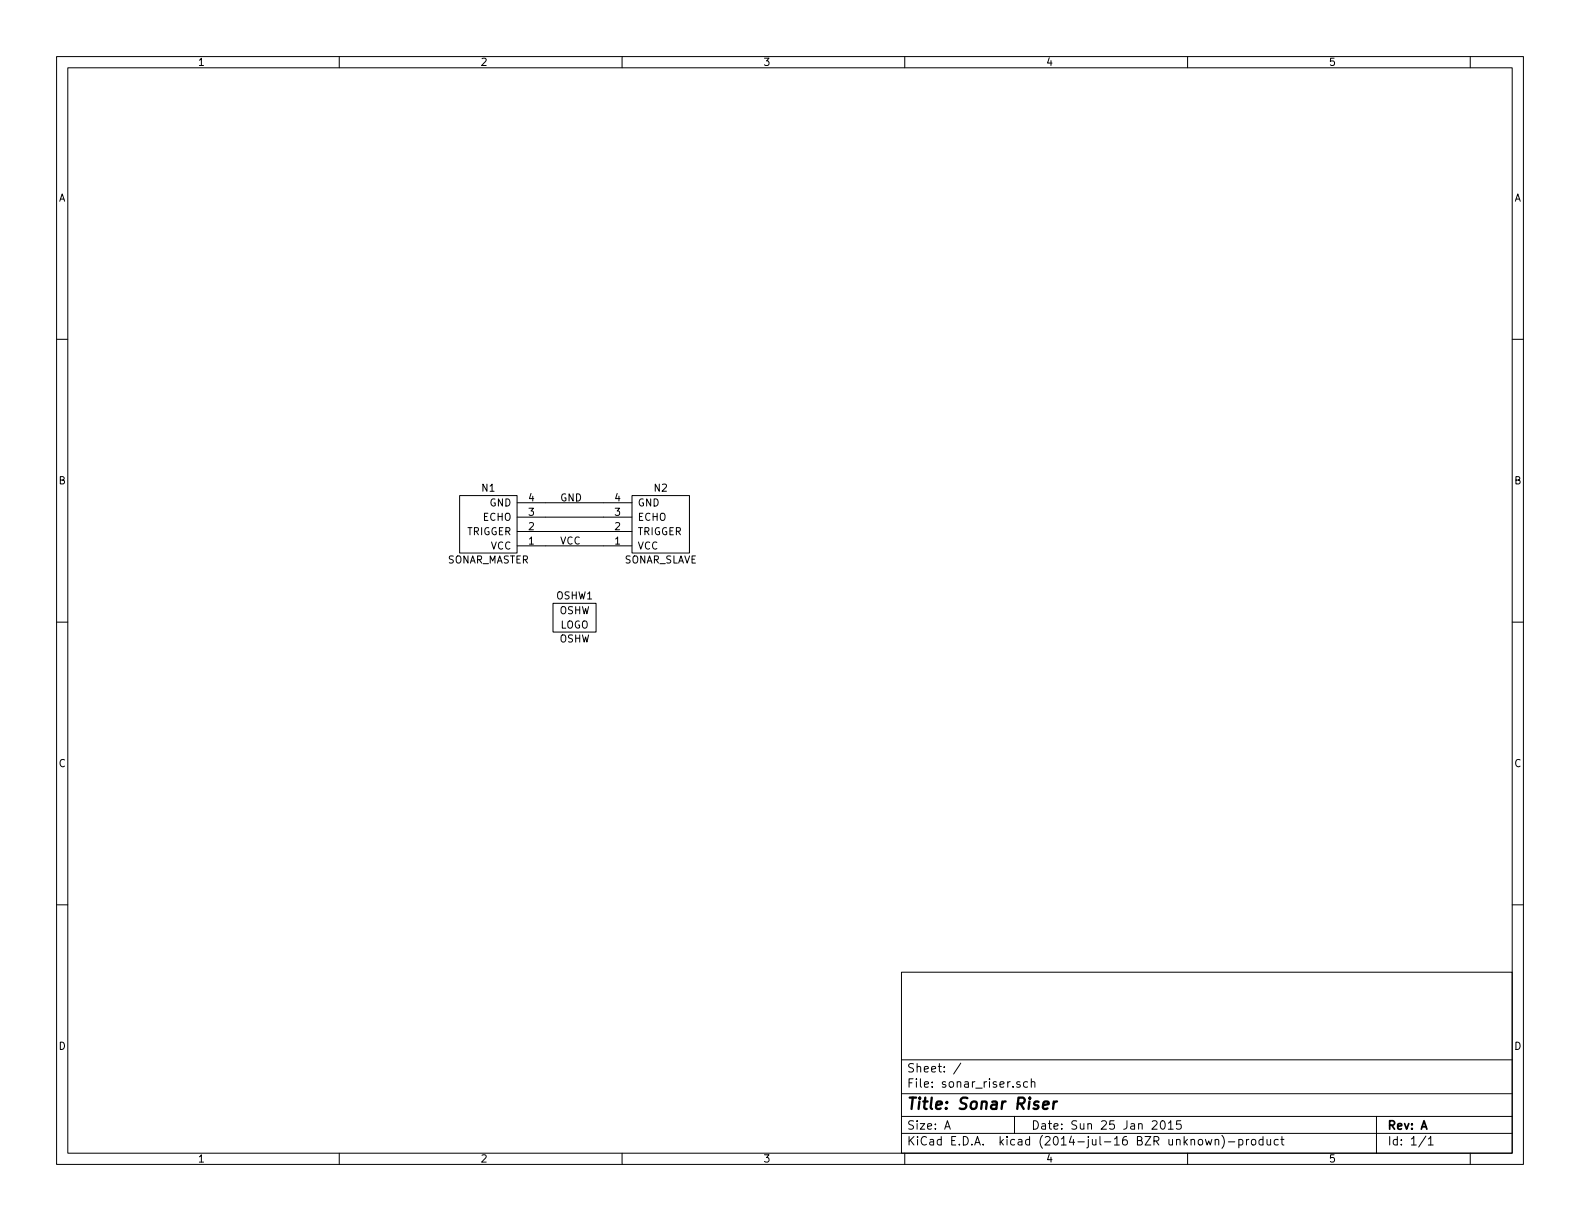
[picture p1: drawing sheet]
EESchema Schematic File Version 2
LIBS:sonar_riser
LIBS:power
LIBS:device
LIBS:transistors
LIBS:conn
LIBS:linear
LIBS:regul
LIBS:74xx
LIBS:cmos4000
LIBS:adc-dac
LIBS:memory
LIBS:xilinx
LIBS:special
LIBS:microcontrollers
LIBS:dsp
LIBS:microchip
LIBS:analog_switches
LIBS:motorola
LIBS:texas
LIBS:intel
LIBS:audio
LIBS:interface
LIBS:digital-audio
LIBS:philips
LIBS:display
LIBS:cypress
LIBS:siliconi
LIBS:opto
LIBS:atmel
LIBS:contrib
LIBS:valves
LIBS:sonar_riser-cache
EELAYER 25 0
EELAYER END
$Descr A 11000 8500
encoding utf-8
Sheet 1 1
Title "Sonar Riser"
Date "Sun 25 Jan 2015"
Rev "A"
Comp ""
Comment1 ""
Comment2 ""
Comment3 ""
Comment4 ""
$EndDescr
$Comp
L SONAR_MASTER N1
U 1 1
P 3400 3650
F 0 "N1" H 3400 3900 50  0000 C CNN
F 1 "SONAR_MASTER" H 3400 3400 50  0000 C CNN
F 2 "sonar_riser:Pin_Header_Straight_2x02" H 3400 3650 60  0001 C CNN
F 3 "" H 3400 3650 60  0000 C CNN
	1    3400 3650
	-1   0    0    -1  
$EndComp
$Comp
L SONAR_SLAVE N2
U 1 1
P 4600 3650
F 0 "N2" H 4600 3900 50  0000 C CNN
F 1 "SONAR_SLAVE" H 4600 3400 50  0000 C CNN
F 2 "sonar_riser:Pin_Header_Straight_1x04" H 4600 3650 60  0001 C CNN
F 3 "" H 4600 3650 60  0000 C CNN
	1    4600 3650
	1    0    0    -1  
$EndComp
Wire Wire Line
	3800 3500 4200 3500
Wire Wire Line
	3800 3600 4200 3600
Wire Wire Line
	3800 3700 4200 3700
Wire Wire Line
	3800 3800 4200 3800
Text Label 3900 3500 0    50   ~ 0
GND
Text Label 3900 3800 0    50   ~ 0
VCC
$Comp
L OSHW OSHW1
U 1 1
P 4000 4300
F 0 "OSHW1" H 4000 4450 50  0000 C CNN
F 1 "OSHW" H 4000 4150 50  0000 C CNN
F 2 "sonar_riser:OSHW_LOGO_200mil" H 4000 4300 60  0001 C CNN
F 3 "" H 4000 4300 60  0000 C CNN
	1    4000 4300
	1    0    0    -1  
$EndComp
$EndSCHEMATC
